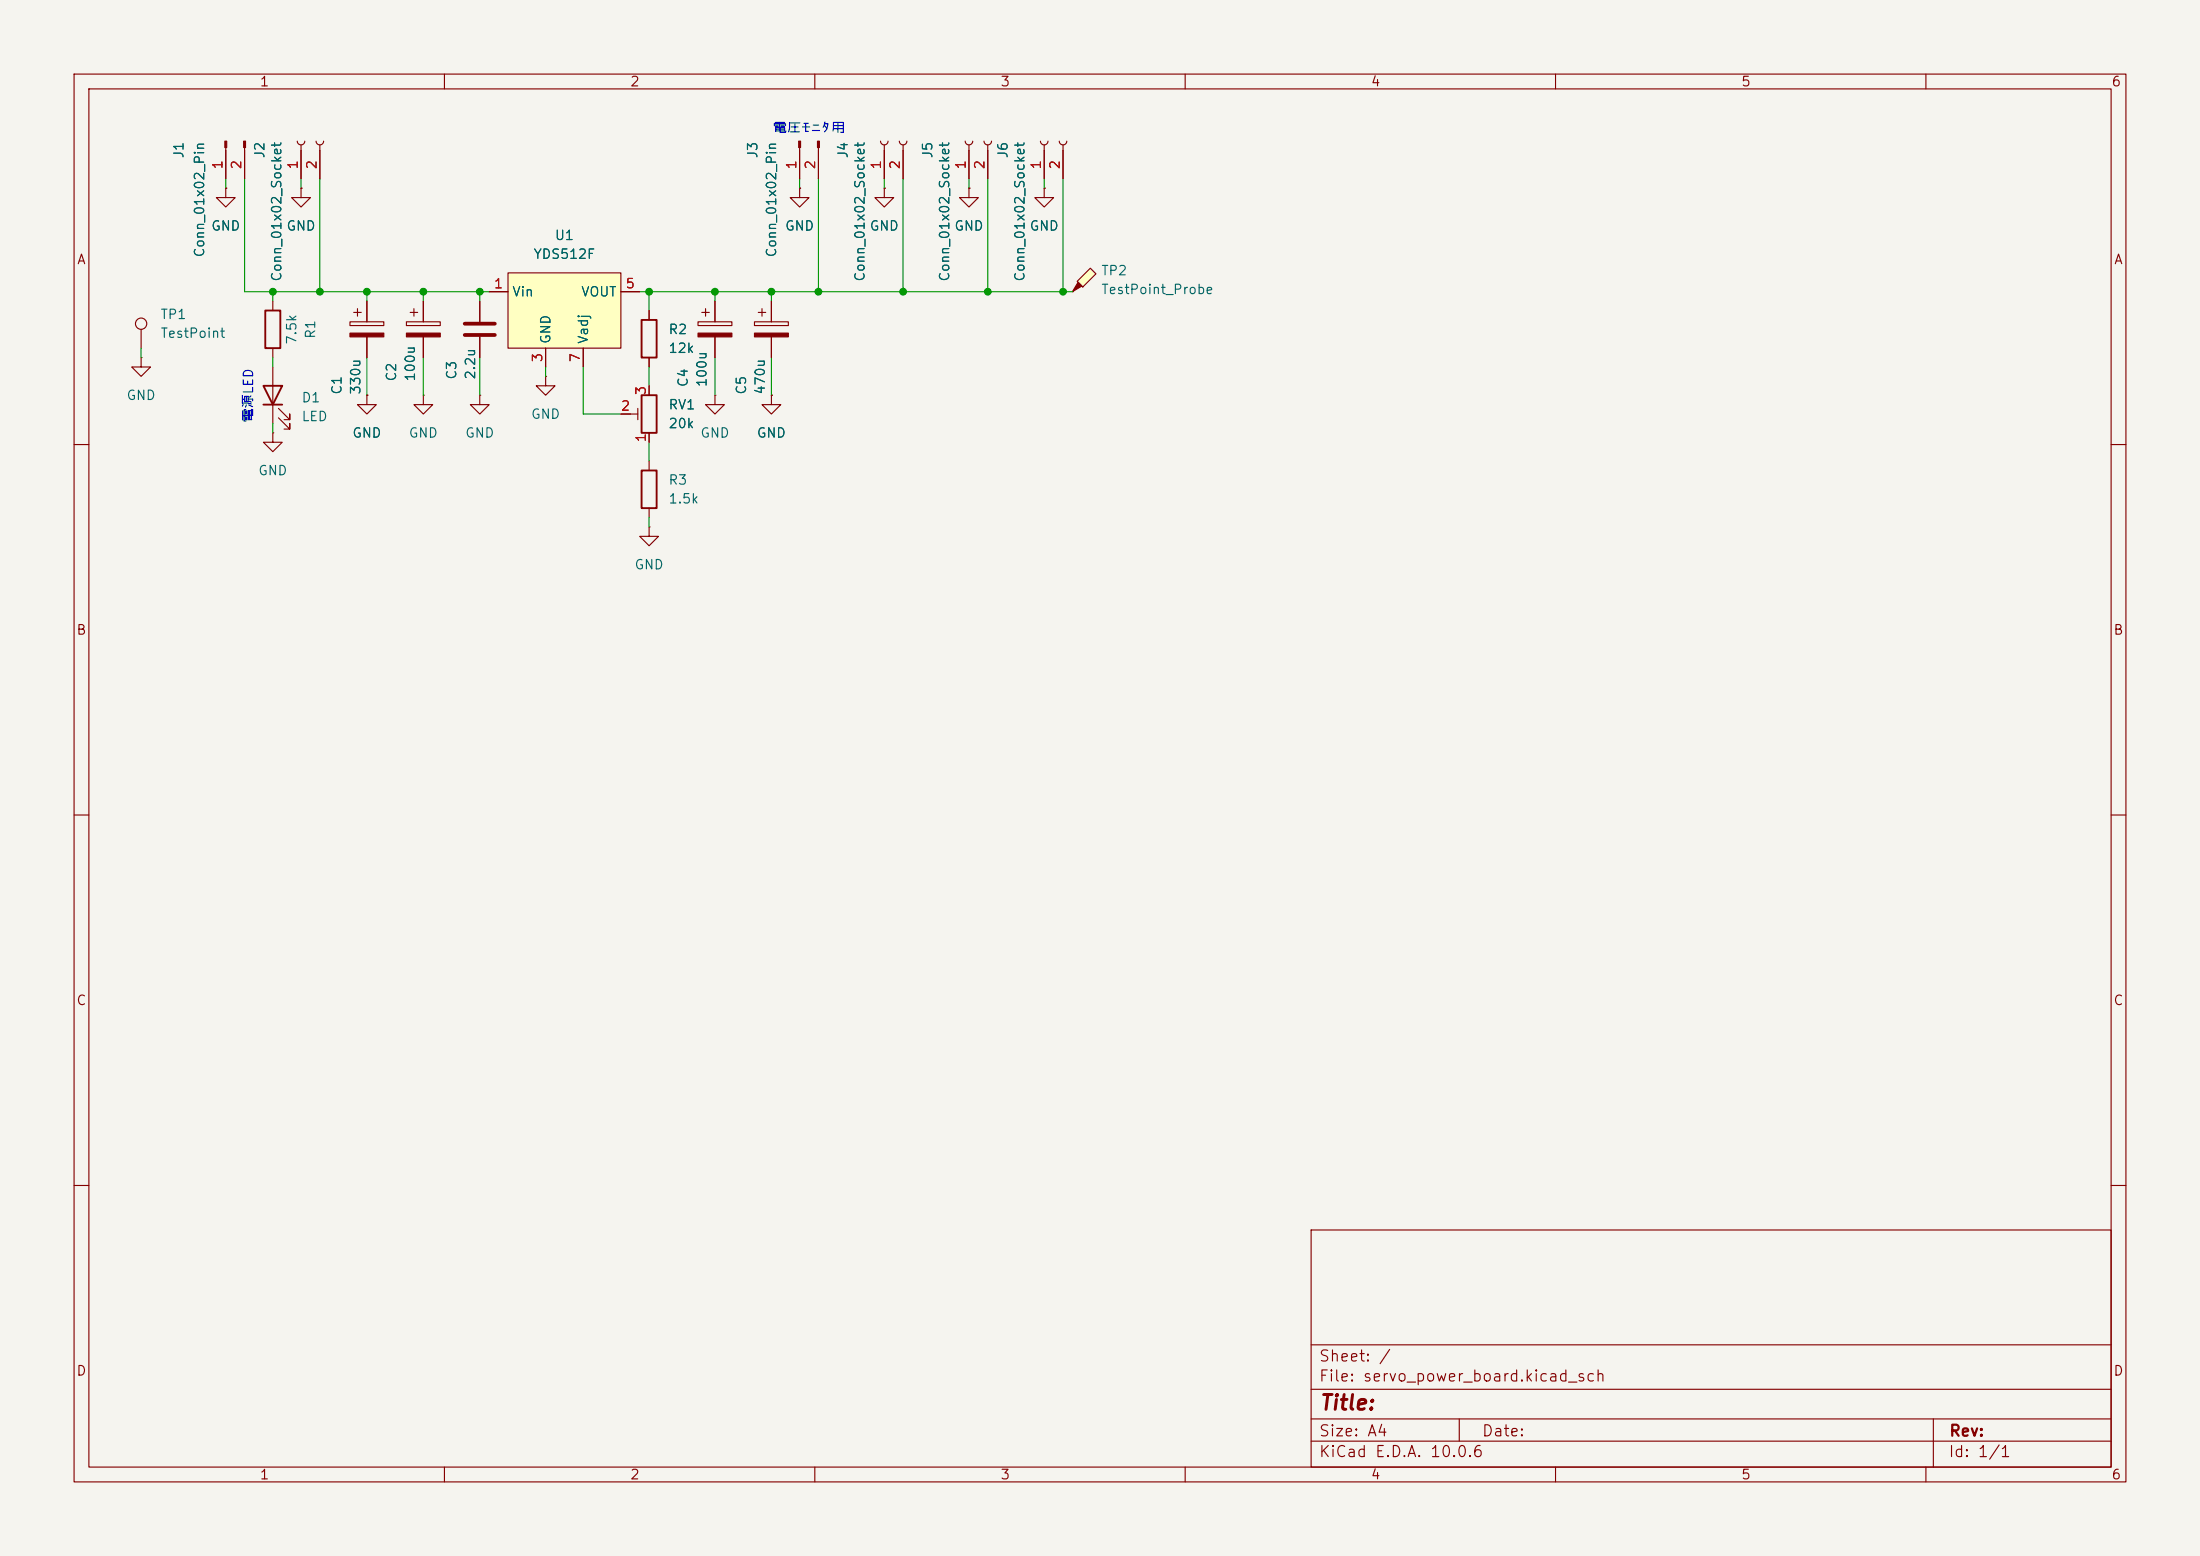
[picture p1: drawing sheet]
<svg xmlns="http://www.w3.org/2000/svg" width="297mm" height="210mm" viewBox="0 0 297 210" stroke-linecap="round" stroke-linejoin="round" font-family="sans-serif">
<path d="M0 0h297v210h-297z" fill="#f5f4ef" stroke="#f5f4ef" stroke-width=".14"/>
<g fill="none" stroke="#840000" stroke-width=".15">
<path d="M10 10h277v190h-277zM12 12h273v186h-273zM30.5 19.9v4.2M33 19.9v4.2M40.1 19.1a.51 .51 0 0 0 .5 .5 .51 .51 0 0 0 .5-.5M40.6 19.6v4.5M42.7 19.1a.51 .51 0 0 0 .5 .5 .51 .51 0 0 0 .5-.5M43.2 19.6v4.5M60 10v2M107.9 19.9v4.2M110 10v2M110.5 19.9v4.2"/>
<path d="M160 10v2M210 10v2M260 10v2M30.5 25.4v1.3h1.2l-1.2 1.2-1.3-1.2h1.3M30.5 25.4h.1M40.6 25.4v1.3h1.3l-1.3 1.2-1.2-1.2h1.2M40.6 25.4h.1M130.8 25.4v1.3h1.3l-1.3 1.2-1.3-1.2h1.3M130.8 25.4h.1M36.8 58.4v1.3h1.3l-1.3 1.3-1.2-1.3h1.2M36.8 58.4h.1M36.8 40.6v1.3"/>
<path d="M36.8 47v1.3M36.8 49.5v7.7M37.6 56.4l1.5 1.5v-.7v.7h-.7M37.6 55.1l1.5 1.5v-.7v.7h-.7M10 60h2M285 60h2M10 110h2M285 110h2M10 160h2M177 166h108v32h-108zM285 160h2M60 198v2"/>
<path d="M110 198v2M160 198v2M177 194.5h108M177 191.5h108M177 187.5h108M177 181.5h108M197 191.5v3M210 198v2M260 198v2M261 191.5v6.5"/>
</g>
<g fill="#840000" stroke="#840000" stroke-width=".15">
<path d="M30.4 19.1h.2v.8h-.2z"/>
<path d="M32.9 19.1h.2v.8h-.2z"/>
<path d="M107.8 19.1h.3v.8h-.3z"/>
<path d="M110.4 19.1h.2v.8h-.2z"/>
</g>
<path d="M35.6 52.1h2.5l-1.3 2.5zM35.6 54.6h2.5M35.8 41.9h2v5.1h-2z" fill="none" stroke="#840000" stroke-width=".25"/>
<path d="M145.4 38l1.8-1.8 .8 .8-1.8 1.7z" fill="#ffffc2"/>
<path d="M145.5 38.1l.5 .5-1.2 .8z" fill="#840000" stroke="#840000" stroke-width=".15"/>
<g fill="none" stroke="#840000" stroke-width=".15">
<path d="M118.9 19.1a.51 .51 0 0 0 .5 .5 .51 .51 0 0 0 .5-.5M119.4 19.6v4.5M121.4 19.1a.51 .51 0 0 0 .5 .5 .51 .51 0 0 0 .5-.5M121.9 19.6v4.5M130.3 19.1a.51 .51 0 0 0 .5 .5 .51 .51 0 0 0 .5-.5M130.8 19.6v4.5M132.8 19.1a.51 .51 0 0 0 .5 .5 .51 .51 0 0 0 .6-.5M133.3 19.6v4.5M140.5 19.1a.51 .51 0 0 0 .5 .5 .51 .51 0 0 0 .5-.5M141 19.6v4.5M143 19.1a.51 .51 0 0 0 .5 .5 .51 .51 0 0 0 .5-.5M143.5 19.6v4.5"/>
<path d="M107.9 25.4v1.3h1.3l-1.3 1.2-1.2-1.2h1.2M107.9 25.4h.1M119.4 25.4v1.3h1.2l-1.2 1.2-1.3-1.2h1.3M119.4 25.4h.1M141 25.4v1.3h1.2l-1.2 1.2-1.3-1.2h1.3M141 25.4h.1M144.8 39.4h.1M145.4 38l1.8-1.8 .8 .8-1.8 1.7zM73.7 50.8v1.3h1.2l-1.2 1.2-1.3-1.2h1.3M73.7 50.8h.1"/>
</g>
<path d="M68.6 36.8h15.2v10.2h-15.2z" fill="#ffffc2"/>
<g fill="none" stroke="#840000" stroke-width=".15">
<path d="M30.5 25.4h.1M30.5 20.3v3.8M33 20.3v3.8M40.6 25.4h.1M40.6 20.3v3.8M43.2 20.3v3.8M66 39.4h2.6M68.6 36.8h15.2v10.2h-15.2zM83.8 39.4h2.6M107.9 25.4h.1M107.9 20.3v3.8M110.5 20.3v3.8"/>
<path d="M119.4 25.4h.1M119.4 20.3v3.8M121.9 20.3v3.8M130.8 25.4h.1M130.8 20.3v3.8M133.3 20.3v3.8M141 25.4h.1M141 20.3v3.8M143.5 20.3v3.8M19 48.3v1.2h1.3l-1.3 1.3-1.2-1.3h1.2M19 48.3h.1M19 44.5v2.5"/>
<path d="M47.2 43.4h4.6v.5h-4.6zM47.8 42.2h1M48.3 41.7v1M49.5 53.3v1.3h1.3l-1.3 1.3-1.2-1.3h1.2M49.5 53.3h.1M49.5 40.6v2.8M49.5 45.5v2.8M54.9 43.4h4.5v.5h-4.5zM55.4 42.2h1M55.9 41.7v1M57.1 53.3v1.3h1.3l-1.3 1.3-1.2-1.3h1.2M57.1 53.3h.1"/>
<path d="M57.1 40.6v2.8M57.1 45.5v2.8M64.8 53.3v1.3h1.2l-1.2 1.3-1.3-1.3h1.3M64.8 53.3h.1M64.8 40.6v2.8M64.8 45.5v2.8M73.7 47v2.5M78.7 47v2.5M83.8 55.9h2.3M86.1 55.1v1.5M87.6 41.9v1.3M87.6 48.3v1.2"/>
<path d="M87.6 52.1v1.2M87.6 58.4v1.3M94.2 43.4h4.6v.5h-4.6zM94.7 42.2h1.1M95.2 41.7v1M96.5 53.3v1.3h1.3l-1.3 1.3-1.3-1.3h1.3M96.5 53.3h.1M96.5 40.6v2.8M96.5 45.5v2.8M101.9 43.4h4.5v.5h-4.5zM102.4 42.2h1M102.9 41.7v1"/>
<path d="M104.1 53.3v1.3h1.3l-1.3 1.3-1.2-1.3h1.2M104.1 53.3h.1M104.1 40.6v2.8M104.1 45.5v2.8M87.6 71.1v1.3h1.3l-1.3 1.3-1.2-1.3h1.2M87.6 71.1h.1M87.6 62.2v1.3M87.6 68.6v1.3"/>
<circle cx="19" cy="43.7" r=".76"/>
</g>
<g fill="#840000" stroke="#840000" stroke-width=".15">
<path d="M101.9 45h4.5v.5h-4.5z"/>
<path d="M94.2 45h4.6v.5h-4.6z"/>
<path d="M47.2 45h4.6v.5h-4.6z"/>
<path d="M54.9 45h4.5v.5h-4.5z"/>
</g>
<path d="M86.6 43.2h2v5.1h-2zM86.6 53.3h2v5.1h-2zM86.6 63.5h2v5.1h-2z" fill="none" stroke="#840000" stroke-width=".25"/>
<path d="M62.7 43.7h4.1M62.7 45.2h4.1" fill="none" stroke="#840000" stroke-width=".51"/>
<g fill="none" stroke="#009600" stroke-width=".15">
<path d="M30.5 24.1v1.3M33 24.1v15.3h33M36.8 39.4v1.2M40.6 24.1v1.3M43.2 24.1v15.3M49.5 39.4v1.2M57.1 39.4v1.2M64.8 39.4v1.2M86.4 39.4h58.4M87.6 39.4v2.5M96.5 39.4v1.2M104.1 39.4v1.2"/>
<path d="M107.9 24.1v1.3M110.5 24.1v15.3M119.4 24.1v1.3M121.9 24.1v15.3M130.8 24.1v1.3M133.3 24.1v15.3M141 24.1v1.3M143.5 24.1v15.3M19 47v1.3M36.8 48.3v1.2M36.8 57.2v1.2M49.5 48.3v5"/>
<path d="M57.1 48.3v5M64.8 48.3v5M73.7 49.5v1.3M78.7 49.5v6.4h5.1M87.6 49.5v2.6M87.6 59.7v2.5M96.5 48.3v5M104.1 48.3v5M87.6 69.9v1.2"/>
</g>
<g fill="#009600" stroke="#009600" stroke-width=".14">
<circle cx="49.5" cy="39.4" r=".46"/>
<circle cx="64.8" cy="39.4" r=".46"/>
<circle cx="57.1" cy="39.4" r=".46"/>
<circle cx="36.8" cy="39.4" r=".46"/>
<circle cx="43.2" cy="39.4" r=".46"/>
<circle cx="133.3" cy="39.4" r=".46"/>
<circle cx="121.9" cy="39.4" r=".46"/>
<circle cx="110.5" cy="39.4" r=".46"/>
<circle cx="143.5" cy="39.4" r=".46"/>
<circle cx="87.6" cy="39.4" r=".46"/>
<circle cx="104.1" cy="39.4" r=".46"/>
<circle cx="96.5" cy="39.4" r=".46"/>
</g>
<text font-size="2" fill="#840000" x="178" y="190.8">Title:</text>
<g font-size="1.5" fill="#840000">
<text x="178" y="184.1">Sheet: /</text>
<text x="178" y="186.8">File: servo_power_board.kicad_sch</text>
<text x="178" y="197">KiCad E.D.A. 10.0.6</text>
<text x="178" y="194.2">Size: A4</text>
<text x="200" y="194.2">Date:</text>
<text x="263" y="197">Id: 1/1</text>
<text x="263" y="194.2">Rev:</text>
</g>
<g font-size="1.3" fill="#840000">
<text x="35" y="12">1</text>
<text x="85" y="12">2</text>
<text x="135" y="12">3</text>
<text x="185" y="12">4</text>
<text x="235" y="12">5</text>
<text x="285" y="12">6</text>
<text x="10.3" y="36">A</text>
<text x="285.3" y="36">A</text>
<text x="10.2" y="86">B</text>
<text x="285.2" y="86">B</text>
<text x="10.2" y="136">C</text>
<text x="285.2" y="136">C</text>
<text x="10.2" y="186">D</text>
<text x="285.2" y="186">D</text>
<text x="35" y="200">1</text>
<text x="85" y="200">2</text>
<text x="135" y="200">3</text>
<text x="185" y="200">4</text>
<text x="235" y="200">5</text>
<text x="285" y="200">6</text>
</g>
<g font-size="1.3" fill="#006464">
<text x="25.1" y="21.5" transform="rotate(-90 25.1 21.5)">J1</text>
<text x="36" y="21.5" transform="rotate(-90 36 21.5)">J2</text>
<text x="102.6" y="21.5" transform="rotate(-90 102.6 21.5)">J3</text>
<text x="114.8" y="21.5" transform="rotate(-90 114.8 21.5)">J4</text>
<text x="126.2" y="21.5" transform="rotate(-90 126.2 21.5)">J5</text>
<text x="136.3" y="21.5" transform="rotate(-90 136.3 21.5)">J6</text>
<text x="27.9" y="34.8" transform="rotate(-90 27.9 34.8)">Conn_01x02_Pin</text>
<text x="28.4" y="31.4">GND</text>
<text x="38.6" y="31.4">GND</text>
<text x="71.9" y="35.3">YDS512F</text>
<text x="74.8" y="32.7">U1</text>
<text x="105.1" y="34.8" transform="rotate(-90 105.1 34.8)">Conn_01x02_Pin</text>
<text x="105.9" y="31.4">GND</text>
<text x="117.3" y="31.4">GND</text>
<text x="128.7" y="31.4">GND</text>
<text x="138.9" y="31.4">GND</text>
<text x="38.3" y="38.1" transform="rotate(-90 38.3 38.1)">Conn_01x02_Socket</text>
<text x="69.1" y="40.3">Vin</text>
<text x="78.4" y="40.3">VOUT</text>
<text x="117" y="38.1" transform="rotate(-90 117 38.1)">Conn_01x02_Socket</text>
<text x="128.5" y="38.1" transform="rotate(-90 128.5 38.1)">Conn_01x02_Socket</text>
<text x="138.6" y="38.1" transform="rotate(-90 138.6 38.1)">Conn_01x02_Socket</text>
<text x="148.6" y="37.5">TP2</text>
<text x="148.6" y="40">TestPoint_Probe</text>
<text x="21.6" y="43.4">TP1</text>
<text x="21.6" y="45.9">TestPoint</text>
<text x="40.3" y="46.6" transform="rotate(-90 40.3 46.6)">7.5k</text>
<text x="42.9" y="45.8" transform="rotate(-90 42.9 45.8)">R1</text>
<text x="74.6" y="46.5" transform="rotate(-90 74.6 46.5)">GND</text>
<text x="79.7" y="46.5" transform="rotate(-90 79.7 46.5)">Vadj</text>
<text x="90.2" y="45.4">R2</text>
<text x="90.2" y="48">12k</text>
<text x="46.4" y="53.4" transform="rotate(-90 46.4 53.4)">C1</text>
<text x="49" y="53.4" transform="rotate(-90 49 53.4)">330u</text>
<text x="53.8" y="51.6" transform="rotate(-90 53.8 51.6)">C2</text>
<text x="56.3" y="51.6" transform="rotate(-90 56.3 51.6)">100u</text>
<text x="61.9" y="51.3" transform="rotate(-90 61.9 51.3)">C3</text>
<text x="64.5" y="51.3" transform="rotate(-90 64.5 51.3)">2.2u</text>
<text x="93.2" y="52.3" transform="rotate(-90 93.2 52.3)">C4</text>
<text x="95.7" y="52.3" transform="rotate(-90 95.7 52.3)">100u</text>
<text x="101" y="53.4" transform="rotate(-90 101 53.4)">C5</text>
<text x="103.6" y="53.4" transform="rotate(-90 103.6 53.4)">470u</text>
<text x="17" y="54.3">GND</text>
<text x="40.6" y="54.6">D1</text>
<text x="40.6" y="57.2">LED</text>
<text x="47.5" y="59.4">GND</text>
<text x="55.1" y="59.4">GND</text>
<text x="62.7" y="59.4">GND</text>
<text x="71.6" y="56.8">GND</text>
<text x="90.2" y="55.6">RV1</text>
<text x="90.2" y="58.1">20k</text>
<text x="94.5" y="59.4">GND</text>
<text x="102.1" y="59.4">GND</text>
<text x="34.8" y="64.5">GND</text>
<text x="90.2" y="65.7">R3</text>
<text x="90.2" y="68.3">1.5k</text>
<text x="85.6" y="77.2">GND</text>
</g>
<g font-size="1.3" fill="#a90000">
<text x="30.3" y="23" transform="rotate(-90 30.3 23)">1</text>
<text x="32.9" y="23" transform="rotate(-90 32.9 23)">2</text>
<text x="40.5" y="23" transform="rotate(-90 40.5 23)">1</text>
<text x="43" y="23" transform="rotate(-90 43 23)">2</text>
<text x="107.8" y="23" transform="rotate(-90 107.8 23)">1</text>
<text x="110.4" y="23" transform="rotate(-90 110.4 23)">2</text>
<text x="119.2" y="23" transform="rotate(-90 119.2 23)">1</text>
<text x="121.8" y="23" transform="rotate(-90 121.8 23)">2</text>
<text x="130.7" y="23" transform="rotate(-90 130.7 23)">1</text>
<text x="133.2" y="23" transform="rotate(-90 133.2 23)">2</text>
<text x="140.8" y="23" transform="rotate(-90 140.8 23)">1</text>
<text x="143.4" y="23" transform="rotate(-90 143.4 23)">2</text>
<text x="66.6" y="39.2">1</text>
<text x="84.4" y="39.2">5</text>
<text x="73.5" y="49" transform="rotate(-90 73.5 49)">3</text>
<text x="78.6" y="49" transform="rotate(-90 78.6 49)">7</text>
<text x="87.5" y="53.4" transform="rotate(-90 87.5 53.4)">3</text>
<text x="83.7" y="55.7">2</text>
<text x="87.5" y="59.8" transform="rotate(-90 87.5 59.8)">1</text>
</g>
<g font-size="1.3" fill="#0000c2">
<text x="104.3" y="18.2">電圧モニタ用</text>
<text x="34.5" y="57.1" transform="rotate(-90 34.5 57.1)">電源LED</text>
</g>
</svg>
